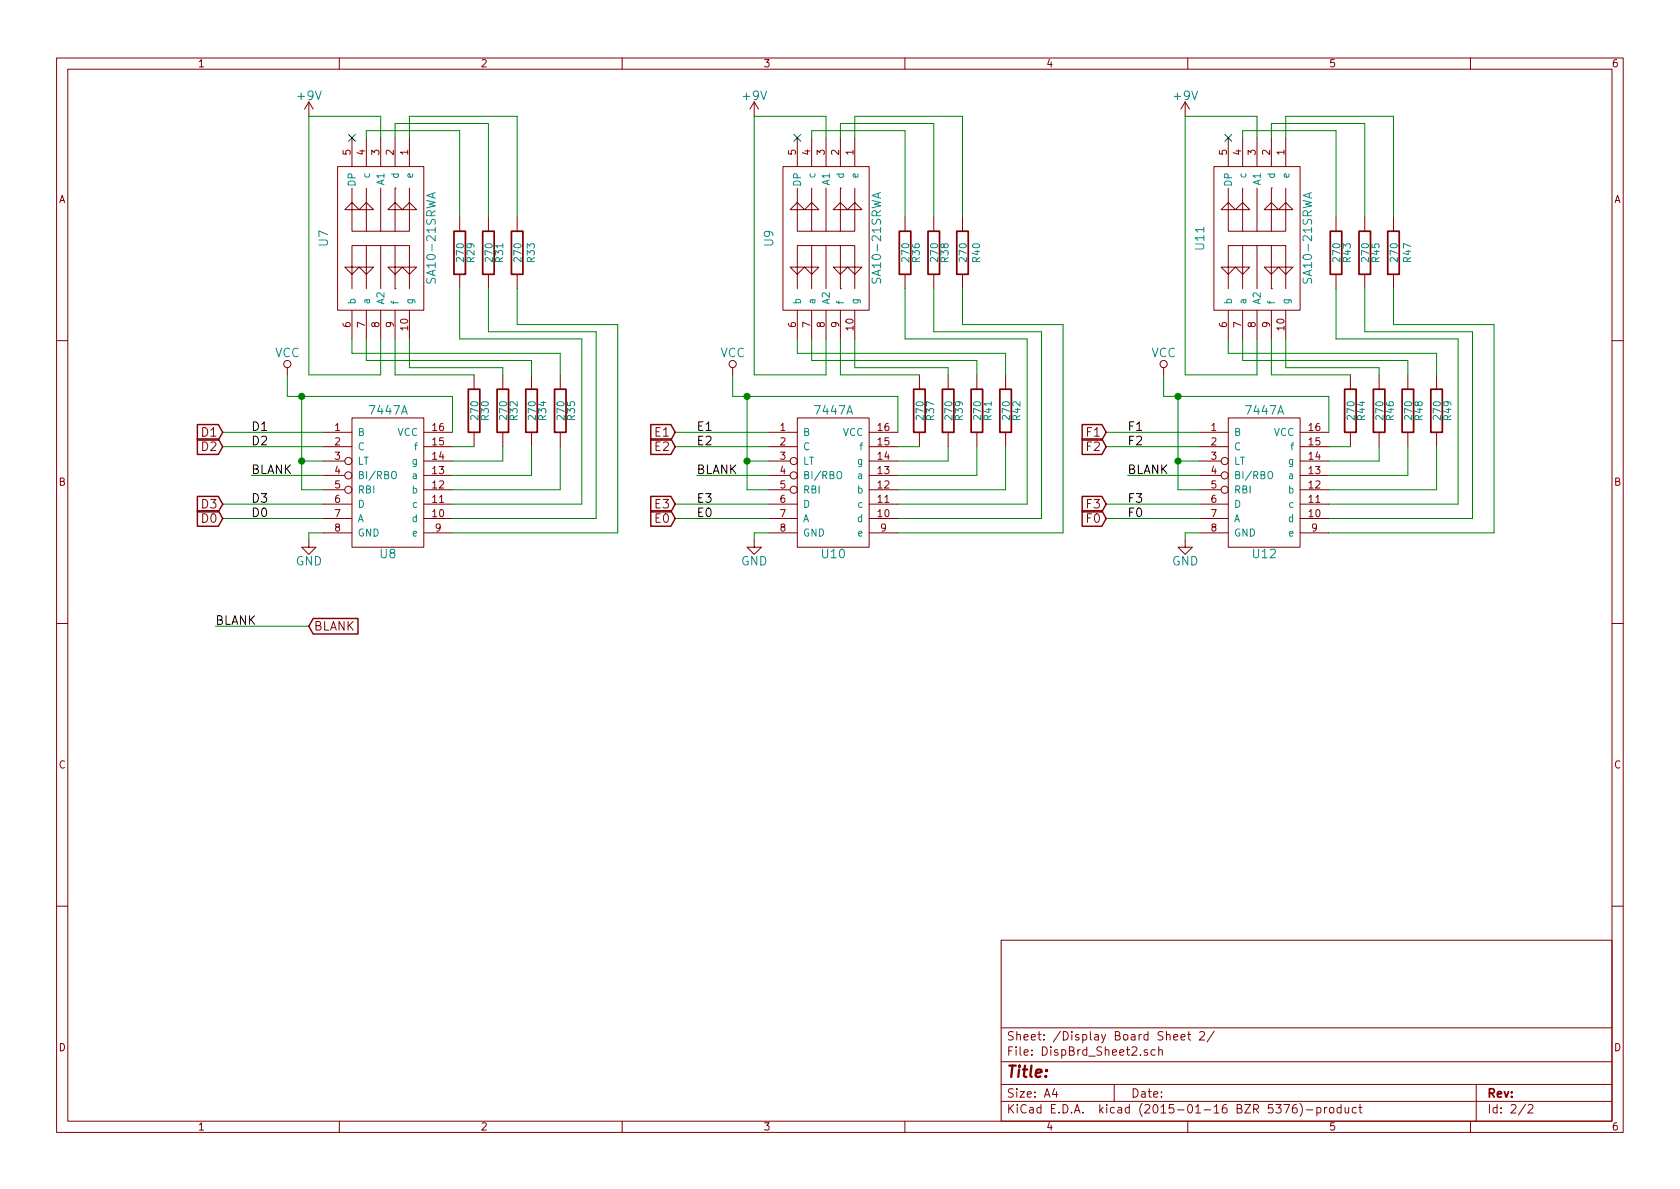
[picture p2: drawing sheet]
EESchema Schematic File Version 2
LIBS:power
LIBS:device
LIBS:transistors
LIBS:conn
LIBS:linear
LIBS:regul
LIBS:74xx
LIBS:cmos4000
LIBS:adc-dac
LIBS:memory
LIBS:xilinx
LIBS:special
LIBS:microcontrollers
LIBS:dsp
LIBS:microchip
LIBS:analog_switches
LIBS:motorola
LIBS:texas
LIBS:intel
LIBS:audio
LIBS:interface
LIBS:digital-audio
LIBS:philips
LIBS:display
LIBS:cypress
LIBS:siliconi
LIBS:opto
LIBS:atmel
LIBS:contrib
LIBS:valves
LIBS:jonalib
LIBS:DisplayBoard-cache
EELAYER 25 0
EELAYER END
$Descr A4 11693 8268
encoding utf-8
Sheet 2 2
Title ""
Date ""
Rev ""
Comp ""
Comment1 ""
Comment2 ""
Comment3 ""
Comment4 ""
$EndDescr
$Comp
L 7447A U8
U 1 1
P 2700 3350
F 0 "U8" H 2700 2850 60  0000 C CNN
F 1 "7447A" H 2700 3850 60  0000 C CNN
F 2 "Sockets_DIP:DIP-16__300" H 2550 3500 60  0001 C CNN
F 3 "" H 2550 3500 60  0000 C CNN
	1    2700 3350
	1    0    0    -1  
$EndComp
$Comp
L SA10-21SRWA U7
U 1 1
P 2650 1650
F 0 "U7" V 3050 1650 60  0000 C CNN
F 1 "SA10-21SRWA" V 2300 1650 60  0000 C CNN
F 2 "DispBoard:SA10-21SRWA" H 2650 1650 60  0001 C CNN
F 3 "" H 2650 1650 60  0000 C CNN
	1    2650 1650
	-1   0    0    1   
$EndComp
$Comp
L VCC #PWR022
U 1 1
P 2000 2600
F 0 "#PWR022" H 2000 2450 60  0001 C CNN
F 1 "VCC" H 2000 2750 60  0000 C CNN
F 2 "" H 2000 2600 60  0000 C CNN
F 3 "" H 2000 2600 60  0000 C CNN
	1    2000 2600
	1    0    0    -1  
$EndComp
$Comp
L GND #PWR023
U 1 1
P 2150 3750
F 0 "#PWR023" H 2150 3500 60  0001 C CNN
F 1 "GND" H 2150 3600 60  0000 C CNN
F 2 "" H 2150 3750 60  0000 C CNN
F 3 "" H 2150 3750 60  0000 C CNN
	1    2150 3750
	1    0    0    -1  
$EndComp
$Comp
L R R30
U 1 1
P 3300 2850
F 0 "R30" V 3380 2850 50  0000 C CNN
F 1 "270" V 3307 2851 50  0000 C CNN
F 2 "Discret:R4" V 3230 2850 30  0001 C CNN
F 3 "" H 3300 2850 30  0000 C CNN
	1    3300 2850
	1    0    0    -1  
$EndComp
$Comp
L R R32
U 1 1
P 3500 2850
F 0 "R32" V 3580 2850 50  0000 C CNN
F 1 "270" V 3507 2851 50  0000 C CNN
F 2 "Discret:R4" V 3430 2850 30  0001 C CNN
F 3 "" H 3500 2850 30  0000 C CNN
	1    3500 2850
	1    0    0    -1  
$EndComp
$Comp
L R R34
U 1 1
P 3700 2850
F 0 "R34" V 3780 2850 50  0000 C CNN
F 1 "270" V 3707 2851 50  0000 C CNN
F 2 "Discret:R4" V 3630 2850 30  0001 C CNN
F 3 "" H 3700 2850 30  0000 C CNN
	1    3700 2850
	1    0    0    -1  
$EndComp
$Comp
L R R35
U 1 1
P 3900 2850
F 0 "R35" V 3980 2850 50  0000 C CNN
F 1 "270" V 3907 2851 50  0000 C CNN
F 2 "Discret:R4" V 3830 2850 30  0001 C CNN
F 3 "" H 3900 2850 30  0000 C CNN
	1    3900 2850
	1    0    0    -1  
$EndComp
$Comp
L R R29
U 1 1
P 3200 1750
F 0 "R29" V 3280 1750 50  0000 C CNN
F 1 "270" V 3207 1751 50  0000 C CNN
F 2 "Discret:R4" V 3130 1750 30  0001 C CNN
F 3 "" H 3200 1750 30  0000 C CNN
	1    3200 1750
	1    0    0    -1  
$EndComp
$Comp
L R R31
U 1 1
P 3400 1750
F 0 "R31" V 3480 1750 50  0000 C CNN
F 1 "270" V 3407 1751 50  0000 C CNN
F 2 "Discret:R4" V 3330 1750 30  0001 C CNN
F 3 "" H 3400 1750 30  0000 C CNN
	1    3400 1750
	1    0    0    -1  
$EndComp
$Comp
L R R33
U 1 1
P 3600 1750
F 0 "R33" V 3700 1750 50  0000 C CNN
F 1 "270" V 3607 1751 50  0000 C CNN
F 2 "Discret:R4" V 3530 1750 30  0001 C CNN
F 3 "" H 3600 1750 30  0000 C CNN
	1    3600 1750
	1    0    0    -1  
$EndComp
$Comp
L +9V #PWR024
U 1 1
P 2150 800
F 0 "#PWR024" H 2150 650 60  0001 C CNN
F 1 "+9V" H 2150 940 60  0000 C CNN
F 2 "" H 2150 800 60  0000 C CNN
F 3 "" H 2150 800 60  0000 C CNN
	1    2150 800 
	1    0    0    -1  
$EndComp
Text Label 1750 3000 0    60   ~ 0
D1
Text Label 1750 3100 0    60   ~ 0
D2
Text Label 1750 3500 0    60   ~ 0
D3
Text Label 1750 3600 0    60   ~ 0
D0
Text Label 1750 3300 0    60   ~ 0
BLANK
Wire Wire Line
	2150 3750 2150 3700
Wire Wire Line
	2150 3700 2250 3700
Wire Wire Line
	3150 3100 3300 3100
Wire Wire Line
	3150 3200 3500 3200
Wire Wire Line
	3500 3200 3500 3100
Wire Wire Line
	3150 3300 3700 3300
Wire Wire Line
	3700 3300 3700 3100
Wire Wire Line
	3150 3400 3900 3400
Wire Wire Line
	3900 3400 3900 3100
Wire Wire Line
	3150 3500 4050 3500
Wire Wire Line
	4150 3600 3150 3600
Wire Wire Line
	4150 2300 4150 3600
Wire Wire Line
	4300 3700 3150 3700
Wire Wire Line
	4300 2250 4300 3700
Wire Wire Line
	3300 2600 2750 2600
Wire Wire Line
	2750 2600 2750 2350
Wire Wire Line
	3500 2600 3500 2550
Wire Wire Line
	3500 2550 2850 2550
Wire Wire Line
	2850 2550 2850 2350
Wire Wire Line
	3700 2600 3700 2500
Wire Wire Line
	3700 2500 2550 2500
Wire Wire Line
	2550 2500 2550 2350
Wire Wire Line
	3900 2600 3900 2450
Wire Wire Line
	3900 2450 2450 2450
Wire Wire Line
	2450 2450 2450 2350
Wire Wire Line
	4050 3500 4050 2350
Wire Wire Line
	4050 2350 3200 2350
Wire Wire Line
	3200 2350 3200 2000
Wire Wire Line
	4150 2300 3400 2300
Wire Wire Line
	3400 2300 3400 2000
Wire Wire Line
	4300 2250 3600 2250
Wire Wire Line
	3600 2250 3600 2000
Wire Wire Line
	3200 1500 3200 900 
Wire Wire Line
	3200 900  2550 900 
Wire Wire Line
	2550 900  2550 950 
Wire Wire Line
	3400 1500 3400 850 
Wire Wire Line
	3400 850  2750 850 
Wire Wire Line
	2750 850  2750 950 
Wire Wire Line
	3600 1500 3600 800 
Wire Wire Line
	3600 800  2850 800 
Wire Wire Line
	2850 800  2850 950 
Wire Wire Line
	2150 800  2150 2600
Wire Wire Line
	2150 2600 2650 2600
Wire Wire Line
	2650 2600 2650 2350
Wire Wire Line
	2150 800  2650 800 
Wire Wire Line
	2650 800  2650 950 
Wire Wire Line
	1550 3000 2250 3000
Wire Wire Line
	1550 3100 2250 3100
Wire Wire Line
	1550 3500 2250 3500
Wire Wire Line
	1550 3600 2250 3600
Wire Wire Line
	3150 2750 3150 3000
Wire Wire Line
	2000 2750 3150 2750
Wire Wire Line
	2000 2750 2000 2600
Wire Wire Line
	2100 2750 2100 3400
Wire Wire Line
	2100 3200 2250 3200
Connection ~ 2100 2750
Wire Wire Line
	2100 3400 2250 3400
Connection ~ 2100 3200
Wire Wire Line
	2250 3300 1750 3300
$Comp
L 7447A U10
U 1 1
P 5800 3350
F 0 "U10" H 5800 2850 60  0000 C CNN
F 1 "7447A" H 5800 3850 60  0000 C CNN
F 2 "Sockets_DIP:DIP-16__300" H 5650 3500 60  0001 C CNN
F 3 "" H 5650 3500 60  0000 C CNN
	1    5800 3350
	1    0    0    -1  
$EndComp
$Comp
L SA10-21SRWA U9
U 1 1
P 5750 1650
F 0 "U9" V 6150 1650 60  0000 C CNN
F 1 "SA10-21SRWA" V 5400 1650 60  0000 C CNN
F 2 "DispBoard:SA10-21SRWA" H 5750 1650 60  0001 C CNN
F 3 "" H 5750 1650 60  0000 C CNN
	1    5750 1650
	-1   0    0    1   
$EndComp
$Comp
L VCC #PWR025
U 1 1
P 5100 2600
F 0 "#PWR025" H 5100 2450 60  0001 C CNN
F 1 "VCC" H 5100 2750 60  0000 C CNN
F 2 "" H 5100 2600 60  0000 C CNN
F 3 "" H 5100 2600 60  0000 C CNN
	1    5100 2600
	1    0    0    -1  
$EndComp
$Comp
L GND #PWR026
U 1 1
P 5250 3750
F 0 "#PWR026" H 5250 3500 60  0001 C CNN
F 1 "GND" H 5250 3600 60  0000 C CNN
F 2 "" H 5250 3750 60  0000 C CNN
F 3 "" H 5250 3750 60  0000 C CNN
	1    5250 3750
	1    0    0    -1  
$EndComp
$Comp
L R R37
U 1 1
P 6400 2850
F 0 "R37" V 6480 2850 50  0000 C CNN
F 1 "270" V 6407 2851 50  0000 C CNN
F 2 "Discret:R4" V 6330 2850 30  0001 C CNN
F 3 "" H 6400 2850 30  0000 C CNN
	1    6400 2850
	1    0    0    -1  
$EndComp
$Comp
L R R39
U 1 1
P 6600 2850
F 0 "R39" V 6680 2850 50  0000 C CNN
F 1 "270" V 6607 2851 50  0000 C CNN
F 2 "Discret:R4" V 6530 2850 30  0001 C CNN
F 3 "" H 6600 2850 30  0000 C CNN
	1    6600 2850
	1    0    0    -1  
$EndComp
$Comp
L R R41
U 1 1
P 6800 2850
F 0 "R41" V 6880 2850 50  0000 C CNN
F 1 "270" V 6807 2851 50  0000 C CNN
F 2 "Discret:R4" V 6730 2850 30  0001 C CNN
F 3 "" H 6800 2850 30  0000 C CNN
	1    6800 2850
	1    0    0    -1  
$EndComp
$Comp
L R R42
U 1 1
P 7000 2850
F 0 "R42" V 7080 2850 50  0000 C CNN
F 1 "270" V 7007 2851 50  0000 C CNN
F 2 "Discret:R4" V 6930 2850 30  0001 C CNN
F 3 "" H 7000 2850 30  0000 C CNN
	1    7000 2850
	1    0    0    -1  
$EndComp
$Comp
L R R36
U 1 1
P 6300 1750
F 0 "R36" V 6380 1750 50  0000 C CNN
F 1 "270" V 6307 1751 50  0000 C CNN
F 2 "Discret:R4" V 6230 1750 30  0001 C CNN
F 3 "" H 6300 1750 30  0000 C CNN
	1    6300 1750
	1    0    0    -1  
$EndComp
$Comp
L R R38
U 1 1
P 6500 1750
F 0 "R38" V 6580 1750 50  0000 C CNN
F 1 "270" V 6507 1751 50  0000 C CNN
F 2 "Discret:R4" V 6430 1750 30  0001 C CNN
F 3 "" H 6500 1750 30  0000 C CNN
	1    6500 1750
	1    0    0    -1  
$EndComp
$Comp
L R R40
U 1 1
P 6700 1750
F 0 "R40" V 6800 1750 50  0000 C CNN
F 1 "270" V 6707 1751 50  0000 C CNN
F 2 "Discret:R4" V 6630 1750 30  0001 C CNN
F 3 "" H 6700 1750 30  0000 C CNN
	1    6700 1750
	1    0    0    -1  
$EndComp
$Comp
L +9V #PWR027
U 1 1
P 5250 800
F 0 "#PWR027" H 5250 650 60  0001 C CNN
F 1 "+9V" H 5250 940 60  0000 C CNN
F 2 "" H 5250 800 60  0000 C CNN
F 3 "" H 5250 800 60  0000 C CNN
	1    5250 800 
	1    0    0    -1  
$EndComp
Text Label 4850 3000 0    60   ~ 0
E1
Text Label 4850 3100 0    60   ~ 0
E2
Text Label 4850 3500 0    60   ~ 0
E3
Text Label 4850 3600 0    60   ~ 0
E0
Text Label 4850 3300 0    60   ~ 0
BLANK
Wire Wire Line
	5250 3750 5250 3700
Wire Wire Line
	5250 3700 5350 3700
Wire Wire Line
	6250 3100 6400 3100
Wire Wire Line
	6250 3200 6600 3200
Wire Wire Line
	6600 3200 6600 3100
Wire Wire Line
	6250 3300 6800 3300
Wire Wire Line
	6800 3300 6800 3100
Wire Wire Line
	6250 3400 7000 3400
Wire Wire Line
	7000 3400 7000 3100
Wire Wire Line
	6250 3500 7150 3500
Wire Wire Line
	7250 3600 6250 3600
Wire Wire Line
	7250 2300 7250 3600
Wire Wire Line
	7400 3700 6250 3700
Wire Wire Line
	7400 2250 7400 3700
Wire Wire Line
	6400 2600 5850 2600
Wire Wire Line
	5850 2600 5850 2350
Wire Wire Line
	6600 2600 6600 2550
Wire Wire Line
	6600 2550 5950 2550
Wire Wire Line
	5950 2550 5950 2350
Wire Wire Line
	6800 2600 6800 2500
Wire Wire Line
	6800 2500 5650 2500
Wire Wire Line
	5650 2500 5650 2350
Wire Wire Line
	7000 2600 7000 2450
Wire Wire Line
	7000 2450 5550 2450
Wire Wire Line
	5550 2450 5550 2350
Wire Wire Line
	7150 3500 7150 2350
Wire Wire Line
	7150 2350 6300 2350
Wire Wire Line
	6300 2350 6300 2000
Wire Wire Line
	7250 2300 6500 2300
Wire Wire Line
	6500 2300 6500 2000
Wire Wire Line
	7400 2250 6700 2250
Wire Wire Line
	6700 2250 6700 2000
Wire Wire Line
	6300 1500 6300 900 
Wire Wire Line
	6300 900  5650 900 
Wire Wire Line
	5650 900  5650 950 
Wire Wire Line
	6500 1500 6500 850 
Wire Wire Line
	6500 850  5850 850 
Wire Wire Line
	5850 850  5850 950 
Wire Wire Line
	6700 1500 6700 800 
Wire Wire Line
	6700 800  5950 800 
Wire Wire Line
	5950 800  5950 950 
Wire Wire Line
	5250 800  5250 2600
Wire Wire Line
	5250 2600 5750 2600
Wire Wire Line
	5750 2600 5750 2350
Wire Wire Line
	5250 800  5750 800 
Wire Wire Line
	5750 800  5750 950 
Wire Wire Line
	4700 3000 5350 3000
Wire Wire Line
	4700 3100 5350 3100
Wire Wire Line
	4700 3500 5350 3500
Wire Wire Line
	4700 3600 5350 3600
Wire Wire Line
	6250 2750 6250 3000
Wire Wire Line
	5100 2750 6250 2750
Wire Wire Line
	5100 2750 5100 2600
Wire Wire Line
	5200 2750 5200 3400
Wire Wire Line
	5200 3200 5350 3200
Connection ~ 5200 2750
Wire Wire Line
	5200 3400 5350 3400
Connection ~ 5200 3200
Wire Wire Line
	5350 3300 4850 3300
$Comp
L 7447A U12
U 1 1
P 8800 3350
F 0 "U12" H 8800 2850 60  0000 C CNN
F 1 "7447A" H 8800 3850 60  0000 C CNN
F 2 "Sockets_DIP:DIP-16__300" H 8650 3500 60  0001 C CNN
F 3 "" H 8650 3500 60  0000 C CNN
	1    8800 3350
	1    0    0    -1  
$EndComp
$Comp
L SA10-21SRWA U11
U 1 1
P 8750 1650
F 0 "U11" V 9150 1650 60  0000 C CNN
F 1 "SA10-21SRWA" V 8400 1650 60  0000 C CNN
F 2 "DispBoard:SA10-21SRWA" H 8750 1650 60  0001 C CNN
F 3 "" H 8750 1650 60  0000 C CNN
	1    8750 1650
	-1   0    0    1   
$EndComp
$Comp
L VCC #PWR028
U 1 1
P 8100 2600
F 0 "#PWR028" H 8100 2450 60  0001 C CNN
F 1 "VCC" H 8100 2750 60  0000 C CNN
F 2 "" H 8100 2600 60  0000 C CNN
F 3 "" H 8100 2600 60  0000 C CNN
	1    8100 2600
	1    0    0    -1  
$EndComp
$Comp
L GND #PWR029
U 1 1
P 8250 3750
F 0 "#PWR029" H 8250 3500 60  0001 C CNN
F 1 "GND" H 8250 3600 60  0000 C CNN
F 2 "" H 8250 3750 60  0000 C CNN
F 3 "" H 8250 3750 60  0000 C CNN
	1    8250 3750
	1    0    0    -1  
$EndComp
$Comp
L R R44
U 1 1
P 9400 2850
F 0 "R44" V 9480 2850 50  0000 C CNN
F 1 "270" V 9407 2851 50  0000 C CNN
F 2 "Discret:R4" V 9330 2850 30  0001 C CNN
F 3 "" H 9400 2850 30  0000 C CNN
	1    9400 2850
	1    0    0    -1  
$EndComp
$Comp
L R R46
U 1 1
P 9600 2850
F 0 "R46" V 9680 2850 50  0000 C CNN
F 1 "270" V 9607 2851 50  0000 C CNN
F 2 "Discret:R4" V 9530 2850 30  0001 C CNN
F 3 "" H 9600 2850 30  0000 C CNN
	1    9600 2850
	1    0    0    -1  
$EndComp
$Comp
L R R48
U 1 1
P 9800 2850
F 0 "R48" V 9880 2850 50  0000 C CNN
F 1 "270" V 9807 2851 50  0000 C CNN
F 2 "Discret:R4" V 9730 2850 30  0001 C CNN
F 3 "" H 9800 2850 30  0000 C CNN
	1    9800 2850
	1    0    0    -1  
$EndComp
$Comp
L R R49
U 1 1
P 10000 2850
F 0 "R49" V 10080 2850 50  0000 C CNN
F 1 "270" V 10007 2851 50  0000 C CNN
F 2 "Discret:R4" V 9930 2850 30  0001 C CNN
F 3 "" H 10000 2850 30  0000 C CNN
	1    10000 2850
	1    0    0    -1  
$EndComp
$Comp
L R R43
U 1 1
P 9300 1750
F 0 "R43" V 9380 1750 50  0000 C CNN
F 1 "270" V 9307 1751 50  0000 C CNN
F 2 "Discret:R4" V 9230 1750 30  0001 C CNN
F 3 "" H 9300 1750 30  0000 C CNN
	1    9300 1750
	1    0    0    -1  
$EndComp
$Comp
L R R45
U 1 1
P 9500 1750
F 0 "R45" V 9580 1750 50  0000 C CNN
F 1 "270" V 9507 1751 50  0000 C CNN
F 2 "Discret:R4" V 9430 1750 30  0001 C CNN
F 3 "" H 9500 1750 30  0000 C CNN
	1    9500 1750
	1    0    0    -1  
$EndComp
$Comp
L R R47
U 1 1
P 9700 1750
F 0 "R47" V 9800 1750 50  0000 C CNN
F 1 "270" V 9707 1751 50  0000 C CNN
F 2 "Discret:R4" V 9630 1750 30  0001 C CNN
F 3 "" H 9700 1750 30  0000 C CNN
	1    9700 1750
	1    0    0    -1  
$EndComp
$Comp
L +9V #PWR030
U 1 1
P 8250 800
F 0 "#PWR030" H 8250 650 60  0001 C CNN
F 1 "+9V" H 8250 940 60  0000 C CNN
F 2 "" H 8250 800 60  0000 C CNN
F 3 "" H 8250 800 60  0000 C CNN
	1    8250 800 
	1    0    0    -1  
$EndComp
Text Label 7850 3000 0    60   ~ 0
F1
Text Label 7850 3100 0    60   ~ 0
F2
Text Label 7850 3500 0    60   ~ 0
F3
Text Label 7850 3600 0    60   ~ 0
F0
Text Label 7850 3300 0    60   ~ 0
BLANK
Wire Wire Line
	8250 3750 8250 3700
Wire Wire Line
	8250 3700 8350 3700
Wire Wire Line
	9250 3100 9400 3100
Wire Wire Line
	9250 3200 9600 3200
Wire Wire Line
	9600 3200 9600 3100
Wire Wire Line
	9250 3300 9800 3300
Wire Wire Line
	9800 3300 9800 3100
Wire Wire Line
	9250 3400 10000 3400
Wire Wire Line
	10000 3400 10000 3100
Wire Wire Line
	9250 3500 10150 3500
Wire Wire Line
	10250 3600 9250 3600
Wire Wire Line
	10250 2300 10250 3600
Wire Wire Line
	10400 3700 9250 3700
Wire Wire Line
	10400 2250 10400 3700
Wire Wire Line
	9400 2600 8850 2600
Wire Wire Line
	8850 2600 8850 2350
Wire Wire Line
	9600 2600 9600 2550
Wire Wire Line
	9600 2550 8950 2550
Wire Wire Line
	8950 2550 8950 2350
Wire Wire Line
	9800 2600 9800 2500
Wire Wire Line
	9800 2500 8650 2500
Wire Wire Line
	8650 2500 8650 2350
Wire Wire Line
	10000 2600 10000 2450
Wire Wire Line
	10000 2450 8550 2450
Wire Wire Line
	8550 2450 8550 2350
Wire Wire Line
	10150 3500 10150 2350
Wire Wire Line
	10150 2350 9300 2350
Wire Wire Line
	9300 2350 9300 2000
Wire Wire Line
	10250 2300 9500 2300
Wire Wire Line
	9500 2300 9500 2000
Wire Wire Line
	10400 2250 9700 2250
Wire Wire Line
	9700 2250 9700 2000
Wire Wire Line
	9300 1500 9300 900 
Wire Wire Line
	9300 900  8650 900 
Wire Wire Line
	8650 900  8650 950 
Wire Wire Line
	9500 1500 9500 850 
Wire Wire Line
	9500 850  8850 850 
Wire Wire Line
	8850 850  8850 950 
Wire Wire Line
	9700 1500 9700 800 
Wire Wire Line
	9700 800  8950 800 
Wire Wire Line
	8950 800  8950 950 
Wire Wire Line
	8250 800  8250 2600
Wire Wire Line
	8250 2600 8750 2600
Wire Wire Line
	8750 2600 8750 2350
Wire Wire Line
	8250 800  8750 800 
Wire Wire Line
	8750 800  8750 950 
Wire Wire Line
	7700 3000 8350 3000
Wire Wire Line
	7700 3100 8350 3100
Wire Wire Line
	7700 3500 8350 3500
Wire Wire Line
	7700 3600 8350 3600
Wire Wire Line
	9250 2750 9250 3000
Wire Wire Line
	8100 2750 9250 2750
Wire Wire Line
	8100 2750 8100 2600
Wire Wire Line
	8200 2750 8200 3400
Wire Wire Line
	8200 3200 8350 3200
Connection ~ 8200 2750
Wire Wire Line
	8200 3400 8350 3400
Connection ~ 8200 3200
Wire Wire Line
	8350 3300 7850 3300
NoConn ~ 8550 950 
NoConn ~ 5550 950 
NoConn ~ 2450 950 
Text GLabel 1550 3000 0    60   Input ~ 0
D1
Text GLabel 1550 3100 0    60   Input ~ 0
D2
Text GLabel 1550 3500 0    60   Input ~ 0
D3
Text GLabel 1550 3600 0    60   Input ~ 0
D0
Text GLabel 4700 3000 0    60   Input ~ 0
E1
Text GLabel 4700 3100 0    60   Input ~ 0
E2
Text GLabel 4700 3500 0    60   Input ~ 0
E3
Text GLabel 4700 3600 0    60   Input ~ 0
E0
Text GLabel 7700 3600 0    60   Input ~ 0
F0
Text GLabel 7700 3000 0    60   Input ~ 0
F1
Text GLabel 7700 3100 0    60   Input ~ 0
F2
Text GLabel 7700 3500 0    60   Input ~ 0
F3
Wire Wire Line
	1500 4350 2150 4350
Text GLabel 2150 4350 2    60   Input ~ 0
BLANK
Text Label 1500 4350 0    60   ~ 0
BLANK
$EndSCHEMATC
